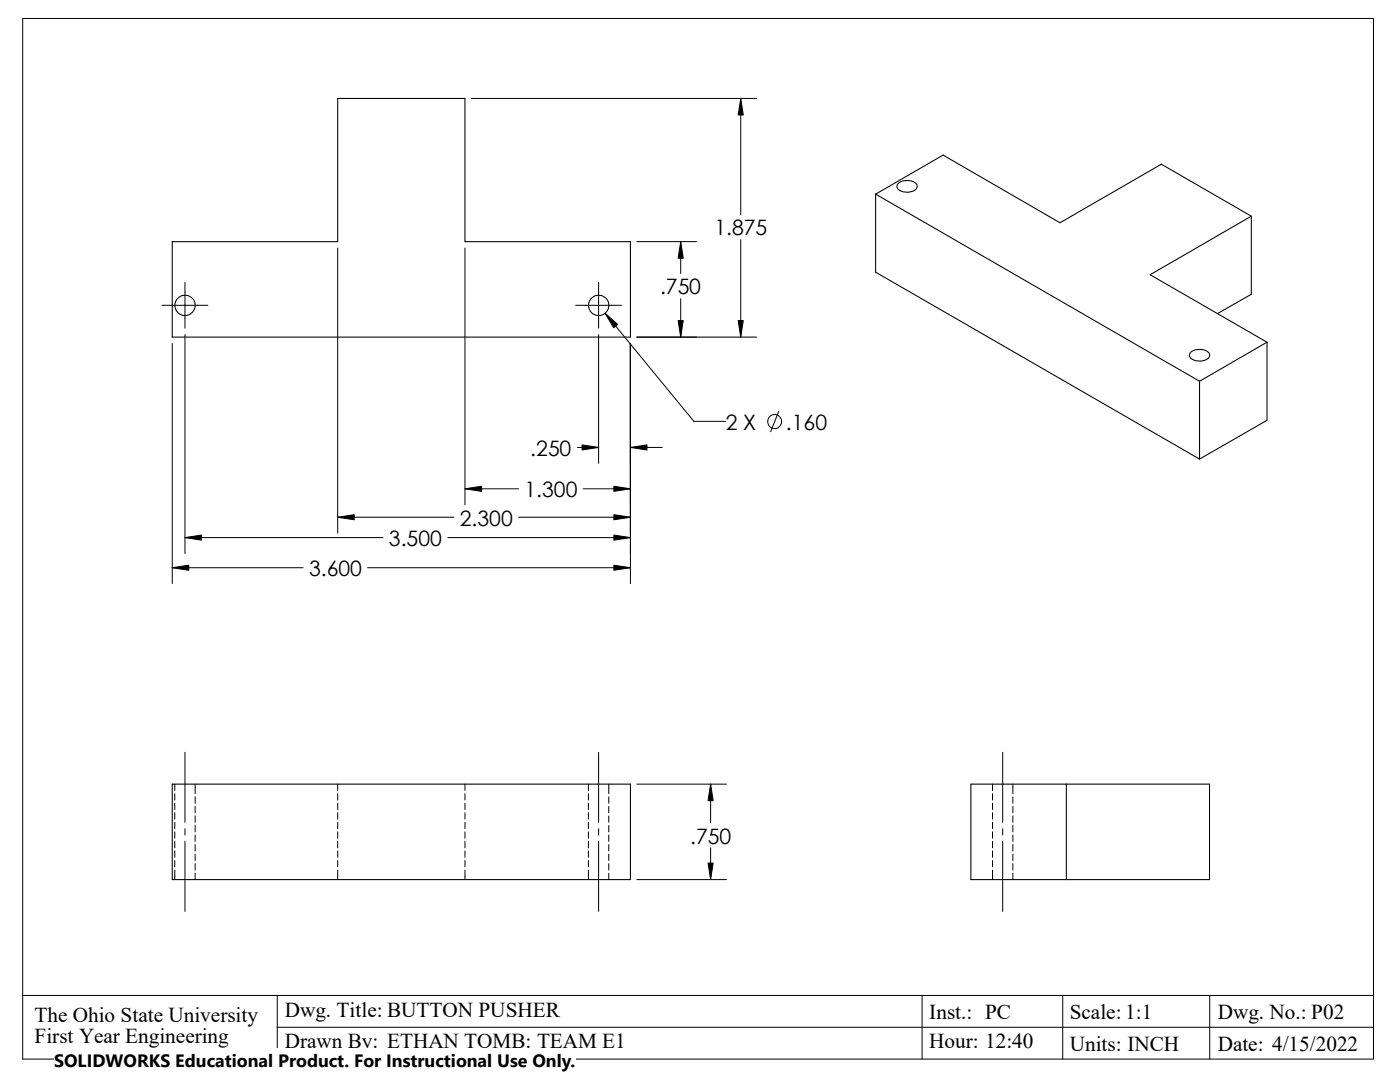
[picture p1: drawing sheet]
<svg xmlns="http://www.w3.org/2000/svg" width="279mm" height="216mm" viewBox="0 0 279 216" stroke-linecap="round" stroke-linejoin="round" font-family="sans-serif">
<g fill="none" stroke="#000" stroke-width=".2">
<path d="M4.5 3.7h269.6v207.6h-269.6zM94.1 19.6h56.9M147.8 19.6v23.2M36.9 56.3v9.2M67.4 49.5v56.9M92.8 49.5v51.2M119.5 56.3v9.2M127.1 48.2h11.9M135.8 48.2v6.4M135.8 59.6v7.7M147.8 47.8v19.5M32.3 60.9h9.2"/>
<path d="M34.4 68.5v48M36.9 66.8v43.6M114.9 60.9h9.1M119.5 66.8v25.7M120.8 62.5l17.7 21.6h6.3M125.8 68.5v48M127.1 67.3h23.9M92.8 97.5h10.7M115.2 89.3h4.3M116.4 97.5h9.4M125.8 89.3h6.4M155.4 82.1l-1.6 4"/>
<path d="M34.4 113.3h26.1M36.9 107.3h39.6M67.4 103.2h23.2M73.4 113.3h52.4M89.4 107.3h36.4M103.5 103.2h22.3M34.9 156.5v1.2M34.9 158.4v1.2M36.9 150.1v14M38.9 156.5v1.9M38.9 159v1.3M67.4 156.5v1.2"/>
<path d="M67.4 158.4v1.2M92.8 156.5v1.2M92.8 158.4v1.2M117.4 156.5v1.2M117.4 158.4v1.2M119.5 150.1v14M121.5 156.5v1.9M121.5 159v1.3M127.1 156.5h17.9M141.8 156.5v7.6M198.1 156.5v1.2M198.1 158.4v1.2"/>
<path d="M200.1 150.1v14M202.1 156.5v1.9M202.1 159v1.3M34.9 160.3v1.2M34.9 162.2v1.2M34.9 164.1v1.3M34.9 166v1.3M34.9 167.9v1.3M34.9 169.8v1.3M34.9 171.7v1.3M34.9 173.6v1.9M36.9 165.4v1.2"/>
<path d="M36.9 167.9v14M38.9 160.9v1.3M38.9 162.8v1.3M38.9 164.7v1.3M38.9 166.6v1.3M38.9 168.5v1.3M38.9 170.4v1.3M38.9 172.3v1.3M38.9 174.2v1.3M67.4 160.3v1.2M67.4 162.2v1.2M67.4 164.1v1.3"/>
<path d="M67.4 166v1.3M67.4 167.9v1.3M67.4 169.8v1.3M67.4 171.7v1.3M67.4 173.6v1.9M92.8 160.3v1.2M92.8 162.2v1.2M92.8 164.1v1.3M92.8 166v1.3M92.8 167.9v1.3M92.8 169.8v1.3M92.8 171.7v1.3"/>
<path d="M92.8 173.6v1.9M117.4 160.3v1.2M117.4 162.2v1.2M117.4 164.1v1.3M117.4 166v1.3M117.4 167.9v1.3M117.4 169.8v1.3M117.4 171.7v1.3M117.4 173.6v1.9M119.5 165.4v1.2M119.5 167.9v14M121.5 160.9v1.3"/>
<path d="M121.5 162.8v1.3M121.5 164.7v1.3M121.5 166.6v1.3M121.5 168.5v1.3M121.5 170.4v1.3M121.5 172.3v1.3M121.5 174.2v1.3M127.1 175.5h17.9M141.8 169.2v6.3M198.1 160.3v1.2M198.1 162.2v1.2M198.1 164.1v1.3"/>
<path d="M198.1 166v1.3M198.1 167.9v1.3M198.1 169.8v1.3M198.1 171.7v1.3M198.1 173.6v1.9M200.1 165.4v1.2M200.1 167.9v14M202.1 160.9v1.3M202.1 162.8v1.3M202.1 164.7v1.3M202.1 166.6v1.3M202.1 168.5v1.3"/>
<path d="M202.1 170.4v1.3M202.1 172.3v1.3M202.1 174.2v1.3M4.5 198.6h269.6M55.3 198.6v12.7M184 198.6v12.7M212.1 198.6v12.7M241.4 198.6v12.7M55.3 205h218.8"/>
<circle cx="154.6" cy="84.1" r="1.41"/>
</g>
<g fill="none" stroke="#000" stroke-width=".21">
<path d="M174.8 38.7v15.6l64.6 37.3M174.8 38.7l64.6 37.4M174.8 38.7l13.4-7.8 23.3 13.5 20.3-11.6 17.9 10.3M179.3 36.6a2.82 2.82 0 0 1 3.7 .2 1.15 1.15 0 0 1-1.3 1.5 2.18 2.18 0 0 1-2.7-1.1zM34.4 48.2h33v-28.6h25.4v28.6h33v19.1h-91.4zM249.7 43.1l-20.2 11.7 23.4 13.5M249.7 43.1v15.6l-6.7 3.9M237.7 70.3a2.82 2.82 0 0 1 3.6 .2 1.15 1.15 0 0 1-1.2 1.5 2.18 2.18 0 0 1-2.7-1.1zM239.4 76.1v15.5M252.9 68.3l-13.5 7.8M252.9 68.3v15.6l-13.5 7.7M34.4 156.5h91.4v19h-91.4z"/>
<path d="M193.8 156.5h47.6v19h-47.6zM212.8 156.5v19"/>
<circle cx="36.9" cy="60.9" r="2.03"/>
<circle cx="119.5" cy="60.9" r="2.03"/>
</g>
<g fill="#000" stroke="#000" stroke-width=".2">
<path d="M147.8 19.6l.5 3.3h-1zM135.8 48.2l.6 3.3h-1.1zM120.8 62.5l2.5 2.2-.8 .7zM135.3 64h1.1l-.6 3.3zM147.3 64h1l-.5 3.3zM92.8 97.5l3.3-.5v1zM116.2 88.8l3.3 .5-3.3 .5zM122.5 97l3.3 .5-3.3 .5zM125.8 89.3l3.3-.5v1zM34.4 113.3l3.3-.5v1zM36.9 107.3l3.3-.5v1zM67.4 103.2l3.3-.5v1z"/>
<path d="M122.5 102.7l3.3 .5-3.3 .5zM122.5 112.8l3.3 .5-3.3 .5zM122.5 106.8l3.3 .5-3.3 .5zM141.8 156.5l.5 3.3h-1zM141.3 172.2h1l-.5 3.3z"/>
</g>
<path d="M10.8 209.2h104.1v6.7h-104.1z" fill="#fff"/>
<g font-size="4.2">
<text x="142.6" y="47">1.875</text>
<text x="131.7" y="58.8">.750</text>
<text x="144.8" y="85.7">2 X</text>
<text x="156.8" y="85.7">.160</text>
<text x="105.8" y="91">.250</text>
<text x="104.7" y="99.2">1.300</text>
<text x="91.8" y="104.9">2.300</text>
<text x="77.6" y="109">3.500</text>
<text x="61.7" y="115">3.600</text>
<text x="137.7" y="168.3">.750</text>
<text x="6.9" y="203.9">The Ohio State University</text>
<text x="56.9" y="202.9">Dwg. Title: BUTTON PUSHER</text>
<text x="185.5" y="203.2">Inst.: PC</text>
<text x="213.5" y="203.2">Scale: 1:1</text>
<text x="243.1" y="203.2">Dwg. No.: P02</text>
<text x="6.9" y="208.1">First Year Engineering</text>
<text x="56.9" y="209.2">Drawn By: ETHAN TOMB: TEAM E1</text>
<text x="185.5" y="209.2">Hour: 12:40</text>
<text x="213.5" y="209.6">Units: INCH</text>
<text x="243" y="209.6">Date: 4/15/2022</text>
</g>
<text font-size="3.6" x="10.8" y="213">SOLIDWORKS Educational Product. For Instructional Use Only.</text>
</svg>
